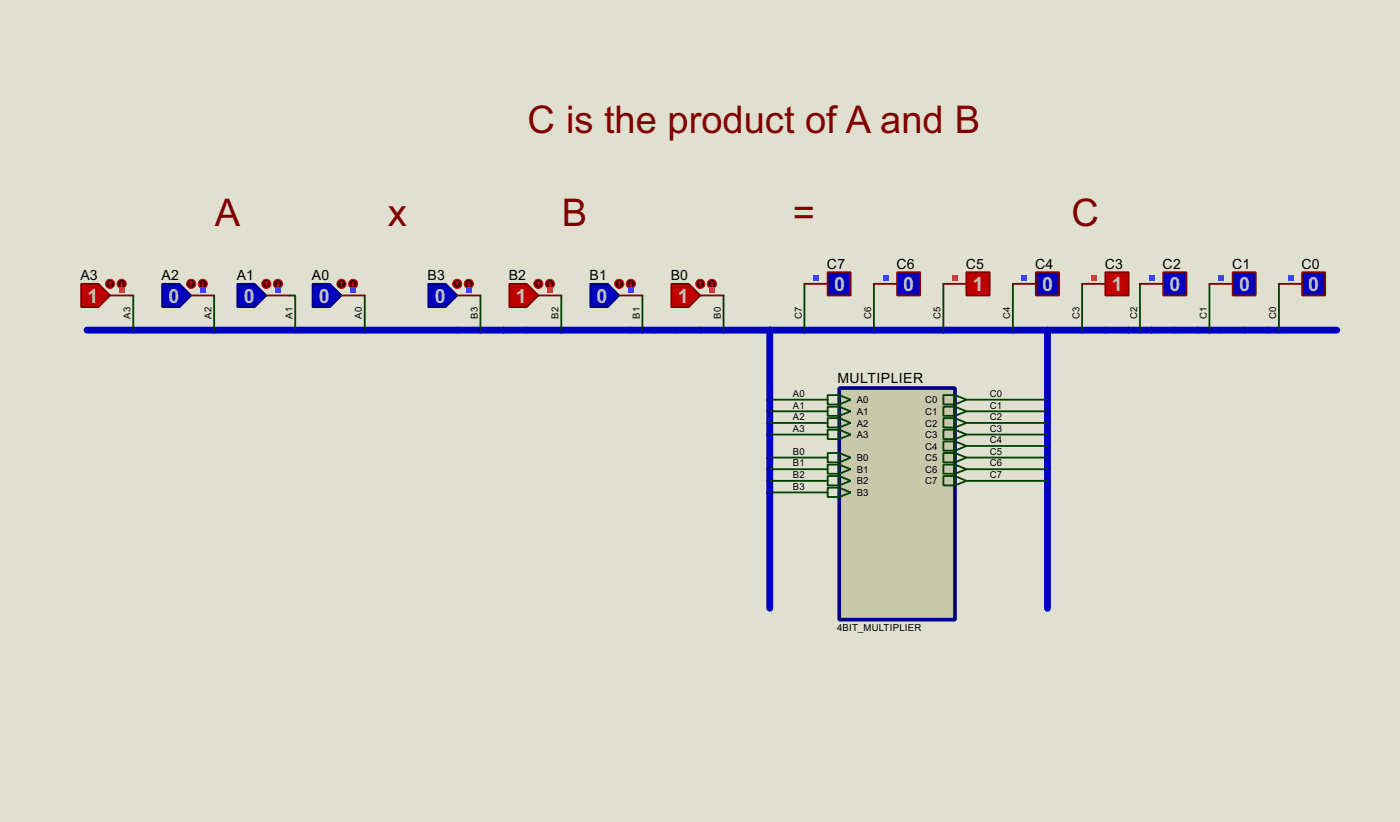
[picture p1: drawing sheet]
<svg xmlns="http://www.w3.org/2000/svg" width="307mm" height="180mm" viewBox="0 0 307 180" stroke-linecap="round" stroke-linejoin="round" font-family="sans-serif">
<path d="M0 0h307.3v180.3h-307.3z" fill="#e0e0d0"/>
<path d="M19.1 72.4h274.3M169 72.4v61M229.9 72.4v61" fill="none" stroke="#0000c0" stroke-width="1.5"/>
<g fill="none" stroke="#004000" stroke-width=".4">
<path d="M29.3 64.8v7.6M47 64.8v7.6M63.6 64.8h1.2v7.6M80.1 64.8v7.6M105.5 64.8v7.6M123.2 64.8v7.6M141 64.8v7.6M158.8 64.8v7.6M176.6 62.3v10.1M191.8 62.3v10.1M207.1 62.3v10.1M222.3 62.3v10.1"/>
<path d="M237.5 62.3v10.1M250.2 62.3v10.1M265.5 62.3v10.1M280.7 62.3v10.1M169 87.7h12.7M169 90.2h12.7M169 92.8h12.7M169 95.3h12.7M212.1 87.7h17.8M212.1 90.2h17.8M212.1 92.8h17.8M212.1 95.3h17.8"/>
<path d="M212.1 97.8h17.8M169 100.4h12.7M169 102.9h12.7M169 105.5h12.7M169 108h12.7M212.1 100.4h17.8M212.1 102.9h17.8M212.1 105.5h17.8"/>
</g>
<path d="M68.6 62.3h3.8l2.6 2.5-2.6 2.6h-3.8z" fill-rule="evenodd" fill="#0000c0" stroke="#000080" stroke-width=".4"/>
<path d="M75 64.8h5.1" fill="none" stroke="#800000" stroke-width=".4"/>
<circle cx="74.9" cy="62.3" r="1" fill="#400000" stroke="#f00" stroke-width=".22"/>
<path d="M75 61.8l-.3 .2M75 61.8l.2 .2M75 61.8v1" fill="none" stroke="#f00" stroke-width=".22"/>
<circle cx="77.5" cy="62.3" r="1" fill="#400000" stroke="#f00" stroke-width=".22"/>
<path d="M77.3 62.5l.2 .3M77.5 61.8v1M77.8 62.5l-.3 .3" fill="none" stroke="#f00" stroke-width=".22"/>
<path d="M76.9 62.9h1.3v1.3h-1.3z" fill="#4040ff"/>
<path d="M52.1 62.3h3.8l2.6 2.5-2.6 2.6h-3.8z" fill-rule="evenodd" fill="#0000c0" stroke="#000080" stroke-width=".4"/>
<path d="M58.5 64.8h5.1" fill="none" stroke="#800000" stroke-width=".4"/>
<circle cx="58.4" cy="62.3" r="1" fill="#400000" stroke="#f00" stroke-width=".22"/>
<path d="M58.5 61.8l-.3 .2M58.5 61.8l.2 .2M58.5 61.8v1" fill="none" stroke="#f00" stroke-width=".22"/>
<circle cx="61" cy="62.3" r="1" fill="#400000" stroke="#f00" stroke-width=".22"/>
<path d="M60.8 62.5l.2 .3M61 61.8v1M61.3 62.5l-.3 .3" fill="none" stroke="#f00" stroke-width=".22"/>
<path d="M60.4 62.9h1.2v1.3h-1.2z" fill="#4040ff"/>
<path d="M35.6 62.3h3.8l2.6 2.5-2.6 2.6h-3.8z" fill-rule="evenodd" fill="#0000c0" stroke="#000080" stroke-width=".4"/>
<path d="M42 64.8h5" fill="none" stroke="#800000" stroke-width=".4"/>
<circle cx="41.9" cy="62.3" r="1" fill="#400000" stroke="#f00" stroke-width=".22"/>
<path d="M42 61.8l-.3 .2M42 61.8l.2 .2M42 61.8v1" fill="none" stroke="#f00" stroke-width=".22"/>
<circle cx="44.5" cy="62.3" r="1" fill="#400000" stroke="#f00" stroke-width=".22"/>
<path d="M44.3 62.5l.2 .3M44.5 61.8v1M44.8 62.5l-.3 .3" fill="none" stroke="#f00" stroke-width=".22"/>
<path d="M43.9 62.9h1.2v1.3h-1.2z" fill="#4040ff"/>
<path d="M17.8 62.3h3.8l2.6 2.5-2.6 2.6h-3.8z" fill-rule="evenodd" fill="#c00000" stroke="#800000" stroke-width=".4"/>
<path d="M24.2 64.8h5.1" fill="none" stroke="#800000" stroke-width=".4"/>
<circle cx="24.1" cy="62.3" r="1" fill="#400000" stroke="#f00" stroke-width=".22"/>
<path d="M24.2 61.8l-.3 .2M24.2 61.8l.2 .2M24.2 61.8v1" fill="none" stroke="#f00" stroke-width=".22"/>
<circle cx="26.7" cy="62.3" r="1" fill="#400000" stroke="#f00" stroke-width=".22"/>
<path d="M26.5 62.5l.2 .3M26.7 61.8v1M27 62.5l-.3 .3" fill="none" stroke="#f00" stroke-width=".22"/>
<path d="M26.1 62.9h1.3v1.3h-1.3z" fill="#ff4040"/>
<path d="M147.4 62.3h3.8l2.5 2.5-2.5 2.6h-3.8z" fill-rule="evenodd" fill="#c00000" stroke="#800000" stroke-width=".4"/>
<path d="M153.7 64.8h5.1" fill="none" stroke="#800000" stroke-width=".4"/>
<circle cx="153.7" cy="62.3" r="1" fill="#400000" stroke="#f00" stroke-width=".22"/>
<path d="M153.7 61.8l-.2 .2M153.7 61.8l.3 .2M153.7 61.8v1" fill="none" stroke="#f00" stroke-width=".22"/>
<circle cx="156.2" cy="62.3" r="1" fill="#400000" stroke="#f00" stroke-width=".22"/>
<path d="M156 62.5l.3 .3M156.3 61.8v1M156.5 62.5l-.2 .3" fill="none" stroke="#f00" stroke-width=".22"/>
<path d="M155.6 62.9h1.3v1.3h-1.3z" fill="#ff4040"/>
<path d="M129.6 62.3h3.8l2.5 2.5-2.5 2.6h-3.8z" fill-rule="evenodd" fill="#0000c0" stroke="#000080" stroke-width=".4"/>
<path d="M135.9 64.8h5.1" fill="none" stroke="#800000" stroke-width=".4"/>
<circle cx="135.9" cy="62.3" r="1" fill="#400000" stroke="#f00" stroke-width=".22"/>
<path d="M135.9 61.8l-.2 .2M135.9 61.8l.3 .2M135.9 61.8v1" fill="none" stroke="#f00" stroke-width=".22"/>
<circle cx="138.4" cy="62.3" r="1" fill="#400000" stroke="#f00" stroke-width=".22"/>
<path d="M138.2 62.5l.3 .3M138.5 61.8v1M138.7 62.5l-.2 .3" fill="none" stroke="#f00" stroke-width=".22"/>
<path d="M137.8 62.9h1.3v1.3h-1.3z" fill="#4040ff"/>
<path d="M111.8 62.3h3.8l2.6 2.5-2.6 2.6h-3.8z" fill-rule="evenodd" fill="#c00000" stroke="#800000" stroke-width=".4"/>
<path d="M118.2 64.8h5" fill="none" stroke="#800000" stroke-width=".4"/>
<circle cx="118.1" cy="62.3" r="1" fill="#400000" stroke="#f00" stroke-width=".22"/>
<path d="M118.2 61.8l-.3 .2M118.2 61.8l.2 .2M118.2 61.8v1" fill="none" stroke="#f00" stroke-width=".22"/>
<circle cx="120.7" cy="62.3" r="1" fill="#400000" stroke="#f00" stroke-width=".22"/>
<path d="M120.5 62.5l.2 .3M120.7 61.8v1M121 62.5l-.3 .3" fill="none" stroke="#f00" stroke-width=".22"/>
<path d="M120.1 62.9h1.2v1.3h-1.2z" fill="#ff4040"/>
<path d="M94 62.3h3.8l2.6 2.5-2.6 2.6h-3.8z" fill-rule="evenodd" fill="#0000c0" stroke="#000080" stroke-width=".4"/>
<path d="M100.4 64.8h5.1" fill="none" stroke="#800000" stroke-width=".4"/>
<circle cx="100.3" cy="62.3" r="1" fill="#400000" stroke="#f00" stroke-width=".22"/>
<path d="M100.4 61.8l-.3 .2M100.4 61.8l.2 .2M100.4 61.8v1" fill="none" stroke="#f00" stroke-width=".22"/>
<circle cx="102.9" cy="62.3" r="1" fill="#400000" stroke="#f00" stroke-width=".22"/>
<path d="M102.7 62.5l.2 .3M102.9 61.8v1M103.2 62.5l-.3 .3" fill="none" stroke="#f00" stroke-width=".22"/>
<path d="M102.3 62.9h1.3v1.3h-1.3z" fill="#4040ff"/>
<path d="M184.2 85.1h25.4v50.8h-25.4z" fill="#c8c8aa" stroke="#000080" stroke-width=".8"/>
<g fill="none" stroke="#004000" stroke-width=".4">
<path d="M181.7 86.7h2.5l2.5 1-2.5 1h-2.5zM181.7 89.2h2.5l2.5 1-2.5 1h-2.5zM181.7 91.7h2.5l2.5 1.1-2.5 1h-2.5zM181.7 94.3h2.5l2.5 1-2.5 1h-2.5zM181.7 99.4h2.5l2.5 1-2.5 1h-2.5zM184.2 86.7v2M184.2 89.2v2M184.2 91.7v2.1M184.2 94.3v2M184.2 99.4v2M207.1 86.7h2.5l2.5 1-2.5 1h-2.5zM207.1 89.2h2.5l2.5 1-2.5 1h-2.5z"/>
<path d="M207.1 91.7h2.5l2.5 1.1-2.5 1h-2.5zM207.1 94.3h2.5l2.5 1-2.5 1h-2.5zM207.1 96.8h2.5l2.5 1-2.5 1.1h-2.5zM207.1 99.4h2.5l2.5 1-2.5 1h-2.5zM209.6 86.7v2M209.6 89.2v2M209.6 91.7v2.1M209.6 94.3v2M209.6 96.8v2.1M209.6 99.4v2M181.7 101.9h2.5l2.5 1-2.5 1h-2.5zM181.7 104.4h2.5l2.5 1.1-2.5 1h-2.5z"/>
<path d="M181.7 107h2.5l2.5 1-2.5 1h-2.5zM184.2 101.9v2M184.2 104.4v2.1M184.2 107v2M207.1 101.9h2.5l2.5 1-2.5 1h-2.5zM207.1 104.4h2.5l2.5 1.1-2.5 1h-2.5zM209.6 101.9v2M209.6 104.4v2.1"/>
</g>
<path d="M285.8 59.7h5.1v5.1h-5.1z" fill-rule="evenodd" fill="#0000c0" stroke="#800000" stroke-width=".4"/>
<path d="M280.7 62.3h5.1" fill="none" stroke="#800000" stroke-width=".4"/>
<path d="M282.6 60.4h1.3v1.2h-1.3z" fill="#4040ff"/>
<path d="M270.6 59.7h5v5.1h-5z" fill-rule="evenodd" fill="#0000c0" stroke="#800000" stroke-width=".4"/>
<path d="M265.5 62.3h5.1" fill="none" stroke="#800000" stroke-width=".4"/>
<path d="M267.4 60.4h1.3v1.2h-1.3z" fill="#4040ff"/>
<path d="M255.3 59.7h5.1v5.1h-5.1z" fill-rule="evenodd" fill="#0000c0" stroke="#800000" stroke-width=".4"/>
<path d="M250.2 62.3h5.1" fill="none" stroke="#800000" stroke-width=".4"/>
<path d="M252.1 60.4h1.3v1.2h-1.3z" fill="#4040ff"/>
<path d="M242.6 59.7h5.1v5.1h-5.1z" fill-rule="evenodd" fill="#c00000" stroke="#800000" stroke-width=".4"/>
<path d="M237.5 62.3h5.1" fill="none" stroke="#800000" stroke-width=".4"/>
<path d="M239.4 60.4h1.3v1.2h-1.3z" fill="#ff4040"/>
<path d="M227.4 59.7h5.1v5.1h-5.1z" fill-rule="evenodd" fill="#0000c0" stroke="#800000" stroke-width=".4"/>
<path d="M222.3 62.3h5.1" fill="none" stroke="#800000" stroke-width=".4"/>
<path d="M224.2 60.4h1.3v1.2h-1.3z" fill="#4040ff"/>
<path d="M212.1 59.7h5.1v5.1h-5.1z" fill-rule="evenodd" fill="#c00000" stroke="#800000" stroke-width=".4"/>
<path d="M207.1 62.3h5" fill="none" stroke="#800000" stroke-width=".4"/>
<path d="M209 60.4h1.2v1.2h-1.2z" fill="#ff4040"/>
<path d="M196.9 59.7h5.1v5.1h-5.1z" fill-rule="evenodd" fill="#0000c0" stroke="#800000" stroke-width=".4"/>
<path d="M191.8 62.3h5.1" fill="none" stroke="#800000" stroke-width=".4"/>
<path d="M193.7 60.4h1.3v1.2h-1.3z" fill="#4040ff"/>
<path d="M181.7 59.7h5v5.1h-5z" fill-rule="evenodd" fill="#0000c0" stroke="#800000" stroke-width=".4"/>
<path d="M176.6 62.3h5.1" fill="none" stroke="#800000" stroke-width=".4"/>
<path d="M178.5 60.4h1.3v1.2h-1.3z" fill="#4040ff"/>
<g font-size="9.4" fill="#800000">
<text x="115.7" y="29.2">C is the product of A and B</text>
<text x="47.1" y="49.6">A</text>
<text x="85.1" y="49.6">x</text>
<text x="123.3" y="49.6">B</text>
<text x="174" y="49.6">=</text>
<text x="235.1" y="49.6">C</text>
</g>
<g font-size="4.8" fill="#c0c0c0">
<text x="183.1" y="63.8">0</text>
<text x="198.3" y="63.8">0</text>
<text x="213.5" y="63.8">1</text>
<text x="228.8" y="63.8">0</text>
<text x="244" y="63.8">1</text>
<text x="256.7" y="63.8">0</text>
<text x="272" y="63.8">0</text>
<text x="287.2" y="63.8">0</text>
<text x="19.2" y="66.3">1</text>
<text x="37" y="66.3">0</text>
<text x="53.5" y="66.3">0</text>
<text x="70" y="66.3">0</text>
<text x="95.4" y="66.3">0</text>
<text x="113.2" y="66.3">1</text>
<text x="131" y="66.3">0</text>
<text x="148.8" y="66.3">1</text>
</g>
<g font-size="3.5">
<text x="181.5" y="58.9">C7</text>
<text x="196.8" y="58.9">C6</text>
<text x="212" y="58.9">C5</text>
<text x="227.2" y="58.9">C4</text>
<text x="242.5" y="58.9">C3</text>
<text x="255.2" y="58.9">C2</text>
<text x="270.4" y="58.9">C1</text>
<text x="285.7" y="58.9">C0</text>
<text x="17.7" y="61.4">A3</text>
<text x="35.5" y="61.4">A2</text>
<text x="52" y="61.4">A1</text>
<text x="68.5" y="61.4">A0</text>
<text x="93.9" y="61.4">B3</text>
<text x="111.7" y="61.4">B2</text>
<text x="129.4" y="61.4">B1</text>
<text x="147.2" y="61.4">B0</text>
<text x="183.8" y="84.1">MULTIPLIER</text>
</g>
<g font-size="2.4">
<text x="28.7" y="69.9" transform="rotate(-90 28.7 69.9)">A3</text>
<text x="46.4" y="69.9" transform="rotate(-90 46.4 69.9)">A2</text>
<text x="64.2" y="69.9" transform="rotate(-90 64.2 69.9)">A1</text>
<text x="79.5" y="69.9" transform="rotate(-90 79.5 69.9)">A0</text>
<text x="104.9" y="69.9" transform="rotate(-90 104.9 69.9)">B3</text>
<text x="122.6" y="69.9" transform="rotate(-90 122.6 69.9)">B2</text>
<text x="140.4" y="69.9" transform="rotate(-90 140.4 69.9)">B1</text>
<text x="158.2" y="69.9" transform="rotate(-90 158.2 69.9)">B0</text>
<text x="176" y="69.9" transform="rotate(-90 176 69.9)">C7</text>
<text x="191.2" y="69.9" transform="rotate(-90 191.2 69.9)">C6</text>
<text x="206.5" y="69.9" transform="rotate(-90 206.5 69.9)">C5</text>
<text x="221.7" y="69.9" transform="rotate(-90 221.7 69.9)">C4</text>
<text x="236.9" y="69.9" transform="rotate(-90 236.9 69.9)">C3</text>
<text x="249.6" y="69.9" transform="rotate(-90 249.6 69.9)">C2</text>
<text x="264.9" y="69.9" transform="rotate(-90 264.9 69.9)">C1</text>
<text x="280.1" y="69.9" transform="rotate(-90 280.1 69.9)">C0</text>
<text x="174" y="87.1">A0</text>
<text x="174" y="89.6">A1</text>
<text x="188" y="88.5">A0</text>
<text x="203.1" y="88.5">C0</text>
<text x="217.2" y="87.1">C0</text>
<text x="217.2" y="89.6">C1</text>
<text x="174" y="92.2">A2</text>
<text x="174" y="94.7">A3</text>
<text x="188" y="91">A1</text>
<text x="188" y="93.6">A2</text>
<text x="203.1" y="91">C1</text>
<text x="203.1" y="93.6">C2</text>
<text x="217.2" y="92.2">C2</text>
<text x="217.2" y="94.7">C3</text>
<text x="174" y="99.8">B0</text>
<text x="188" y="96.1">A3</text>
<text x="188" y="101.2">B0</text>
<text x="203.1" y="96.1">C3</text>
<text x="203.1" y="98.6">C4</text>
<text x="203.1" y="101.2">C5</text>
<text x="217.2" y="97.2">C4</text>
<text x="217.2" y="99.8">C5</text>
<text x="174" y="102.3">B1</text>
<text x="174" y="104.9">B2</text>
<text x="174" y="107.4">B3</text>
<text x="188" y="103.7">B1</text>
<text x="188" y="106.3">B2</text>
<text x="203.1" y="103.7">C6</text>
<text x="203.1" y="106.3">C7</text>
<text x="217.2" y="102.3">C6</text>
<text x="217.2" y="104.9">C7</text>
<text x="188" y="108.8">B3</text>
<text x="183.8" y="138.4">4BIT_MULTIPLIER</text>
</g>
</svg>
